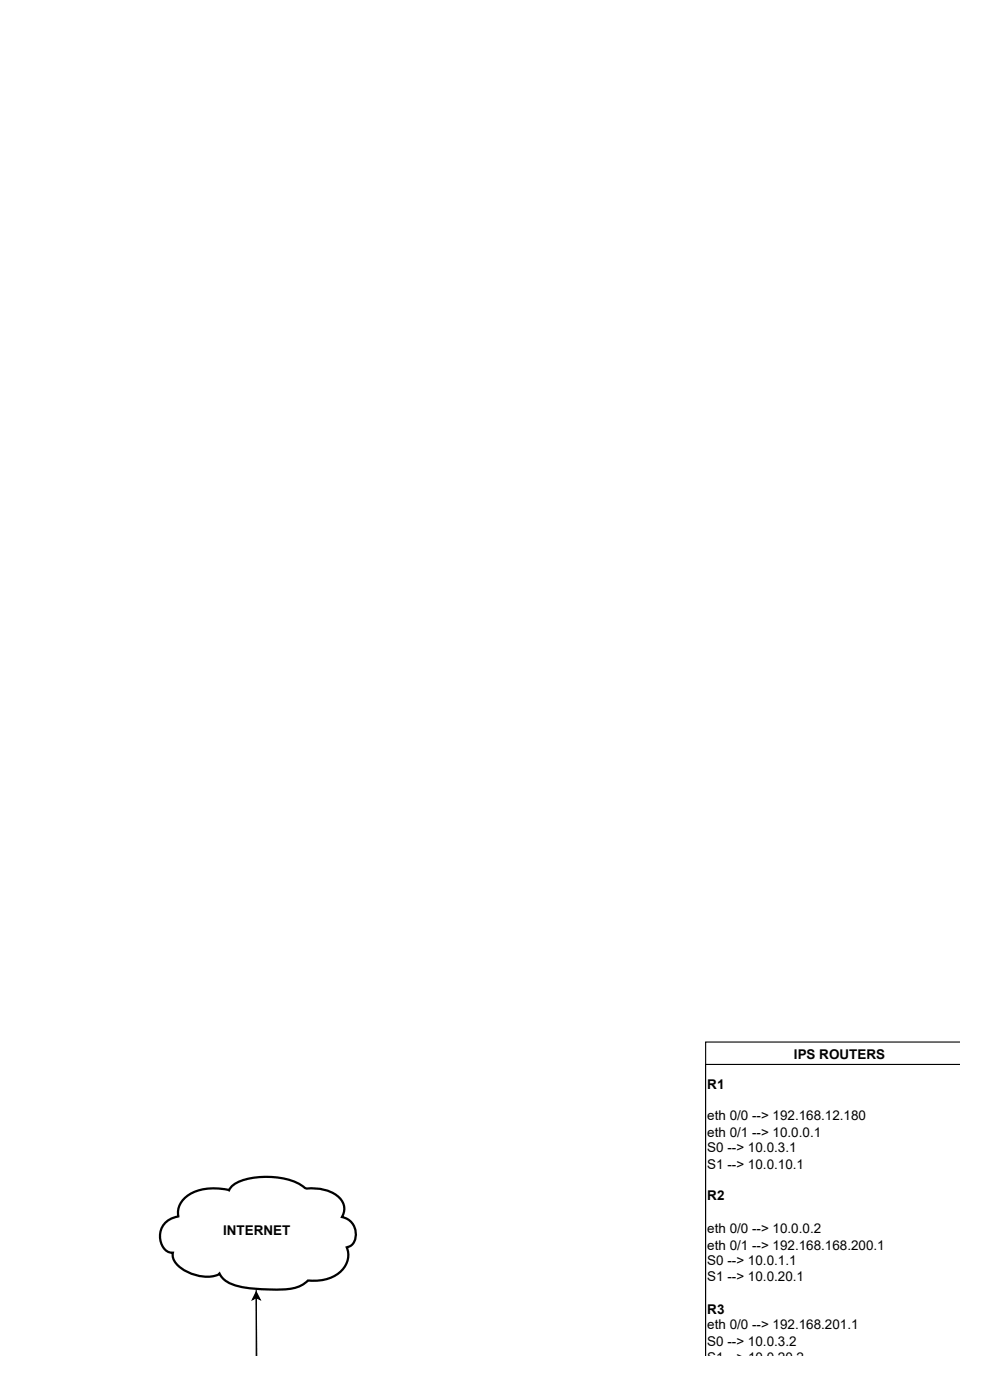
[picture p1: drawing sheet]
<svg xmlns="http://www.w3.org/2000/svg" width="234mm" height="330mm" viewBox="0 0 234 330" stroke-linecap="round" stroke-linejoin="round" font-family="sans-serif">
<path d="M60.3 303.8v15.6" fill="none" stroke="#000" stroke-width=".26"/>
<path d="M43.3 282.4a10.1 10.1 0 0 1 8.6-2.3l2 .4a4.7 4.7 0 0 1 3.1-2.4 18.6 18.6 0 0 1 13.8 1.1 2.57 2.57 0 0 0 2.8 .8 8.3 8.3 0 0 1 7 3.1 3.6 3.6 0 0 1-.1 3.7 4 4 0 0 1 2.1 6.7l-1 .4a5.4 5.4 0 0 1-3.4 7 12.3 12.3 0 0 1-5.7 .8 8.6 8.6 0 0 1-6.5 2.1 32.7 32.7 0 0 1-11.8-1.4 4.8 4.8 0 0 1-2.5-2.4l-.1 .1a6.9 6.9 0 0 1-5.7 .3 7.9 7.9 0 0 1-5-3.7l-.2-1.5a2.87 2.87 0 0 1-2.8-2.6 4.7 4.7 0 0 1 4.1-6 4.6 4.6 0 0 1 1.3-4.2z" fill="#fff"/>
<path d="M43.3 282.4a10.1 10.1 0 0 1 8.6-2.3l2 .4a4.7 4.7 0 0 1 3.1-2.4 18.6 18.6 0 0 1 13.8 1.1 2.57 2.57 0 0 0 2.8 .8 8.3 8.3 0 0 1 7 3.1 3.6 3.6 0 0 1-.1 3.7 4 4 0 0 1 2.1 6.7l-1 .4a5.4 5.4 0 0 1-3.4 7 12.3 12.3 0 0 1-5.7 .8 8.6 8.6 0 0 1-6.5 2.1 32.7 32.7 0 0 1-11.8-1.4 4.8 4.8 0 0 1-2.5-2.4l-.1 .1a6.9 6.9 0 0 1-5.7 .3 7.9 7.9 0 0 1-5-3.7l-.2-1.5a2.87 2.87 0 0 1-2.8-2.6 4.7 4.7 0 0 1 4.1-6 4.6 4.6 0 0 1 1.3-4.2z" fill="none" stroke="#000" stroke-width=".53"/>
<path d="M60.3 304.4l.9 1.8-.9-.4-.9 .4zM60.3 305.8l.1 13.6" fill="none" stroke="#000" stroke-width=".26"/>
<path d="M60.3 304.4l.9 1.8-.9-.4-.9 .4z" fill="#000"/>
<path d="M166.1 245.5h59.9v6.1h-59.9z" fill="#fff"/>
<path d="M166.1 251.6v67.8M166.1 251.6h59.9M226 245.5h-59.9v6.1" fill="none" stroke="#000" stroke-width=".26"/>
<path d="M166.1 250.8h59.9v68.6h-59.9z" fill="#fff"/>
<path d="M226 250.8h-59.9v68.6" fill="none" stroke="#000" stroke-width=".26"/>
<g font-size="3.2">
<text x="186.9" y="249.6">IPS ROUTERS</text>
<text x="166.5" y="256.5">R1</text>
<text x="166.5" y="263.9">eth 0/0 --&gt; 192.168.12.180</text>
<text x="166.5" y="267.8">eth 0/1 --&gt; 10.0.0.1</text>
<text x="166.5" y="271.5">S0 --&gt; 10.0.3.1</text>
<text x="166.5" y="275.5">S1 --&gt; 10.0.10.1</text>
<text x="166.5" y="282.9">R2</text>
<text x="52.5" y="291">INTERNET</text>
<text x="166.5" y="290.5">eth 0/0 --&gt; 10.0.0.2</text>
<text x="166.5" y="294.5">eth 0/1 --&gt; 192.168.168.200.1</text>
<text x="166.5" y="298.2">S0 --&gt; 10.0.1.1</text>
<text x="166.5" y="301.8">S1 --&gt; 10.0.20.1</text>
<text x="166.5" y="309.5">R3</text>
<text x="166.5" y="313.2">eth 0/0 --&gt; 192.168.201.1</text>
<text x="166.5" y="317.2">S0 --&gt; 10.0.3.2</text>
<text x="166.5" y="320.8">S1</text>
<text x="173.4" y="320.8">&gt; 10</text>
<text x="180.5" y="320.8">0</text>
<text x="183.1" y="320.8">20</text>
<text x="187.5" y="320.8">2</text>
</g>
</svg>
